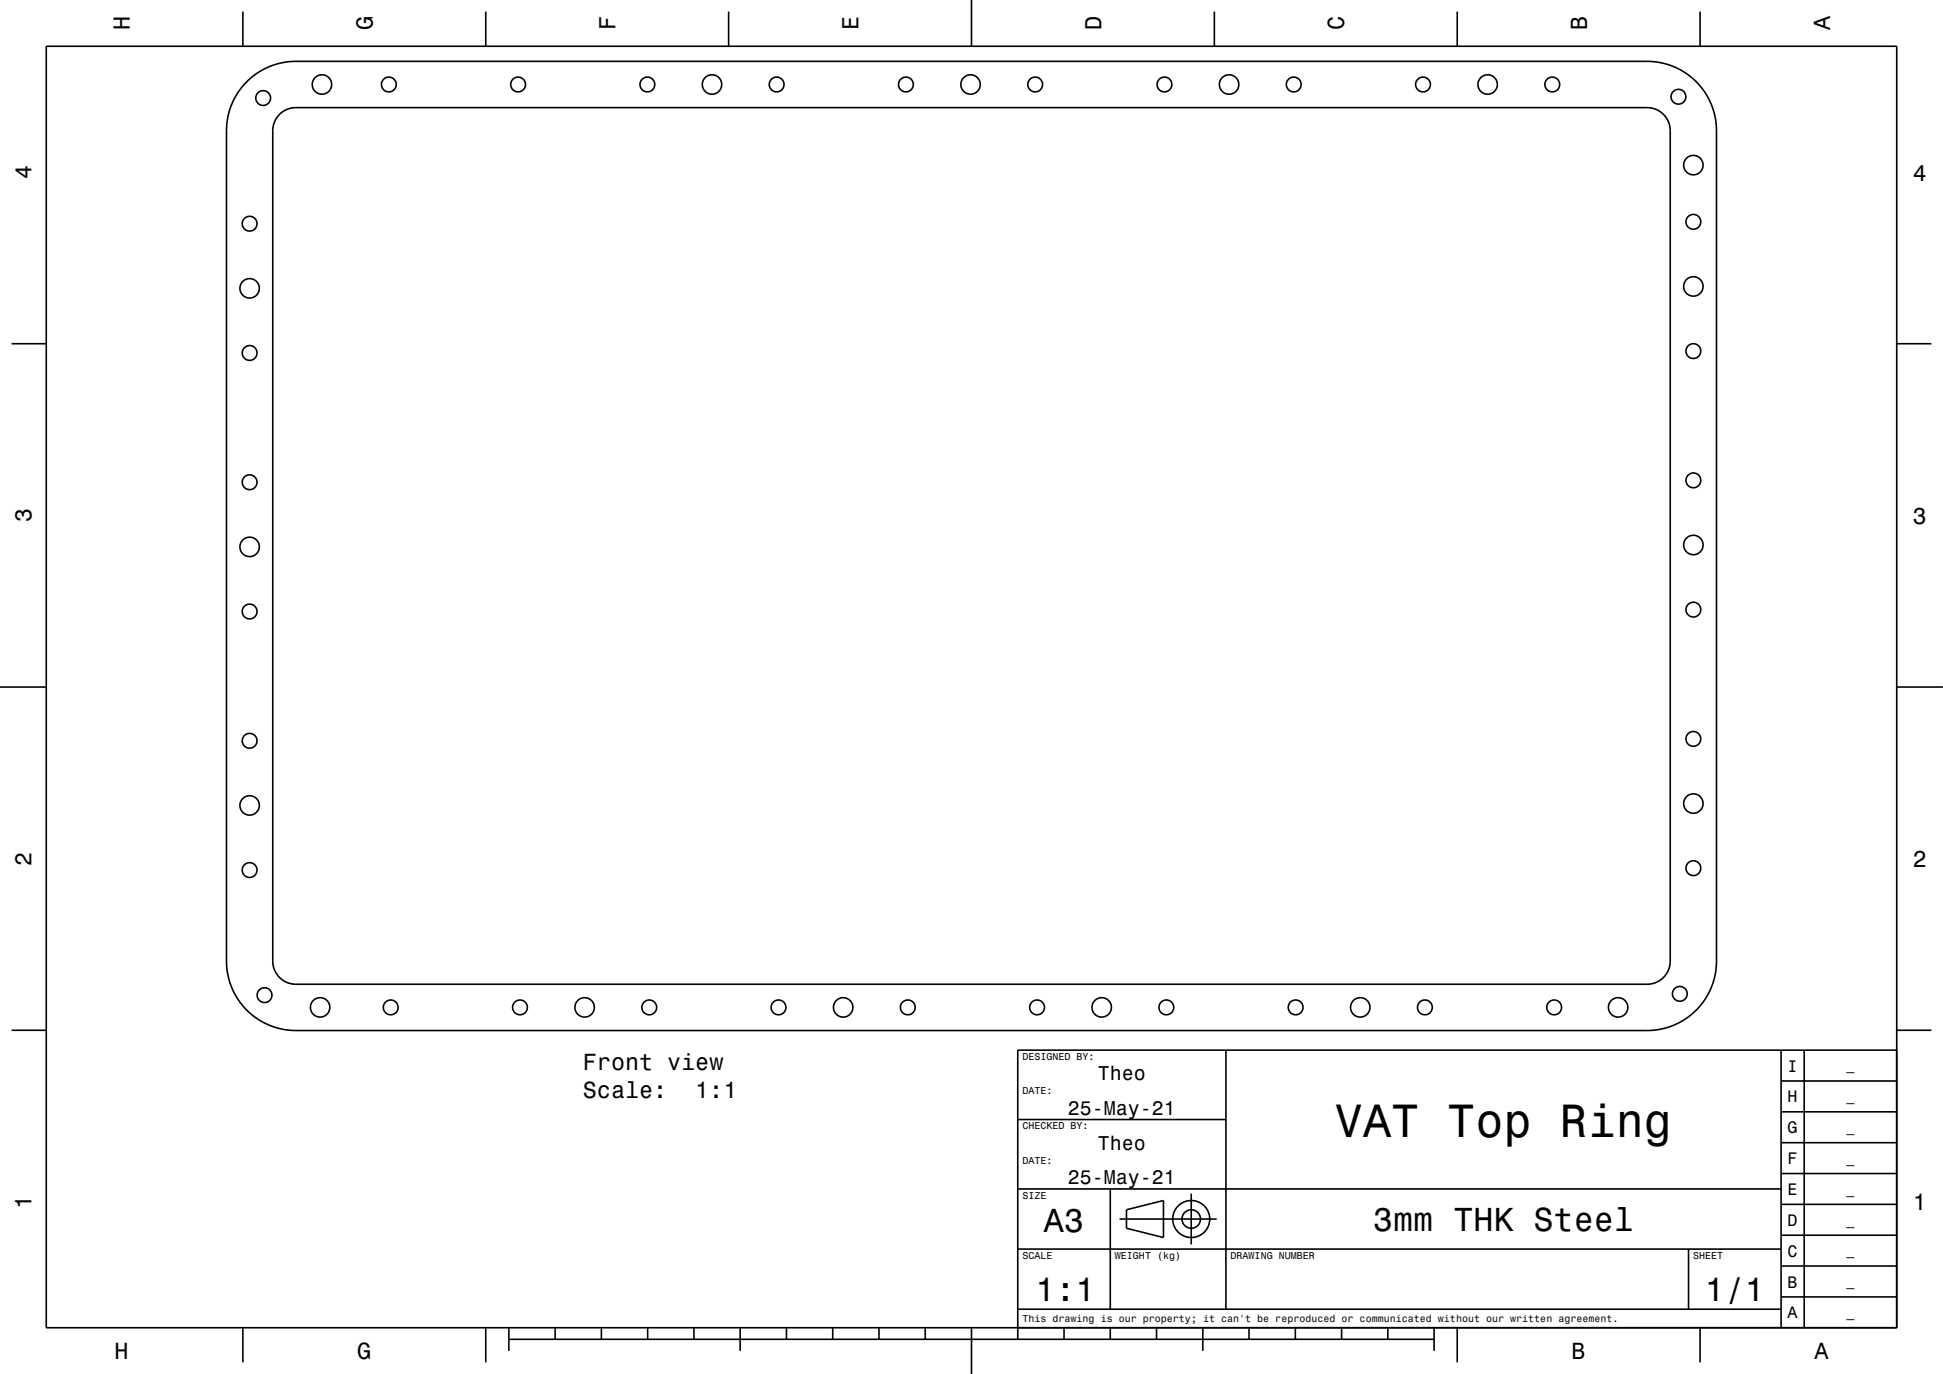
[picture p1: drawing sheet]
<svg xmlns="http://www.w3.org/2000/svg" width="420mm" height="297mm" viewBox="0 0 420 297" stroke-linecap="round" stroke-linejoin="round" font-family="sans-serif">
<g fill="none" stroke="#000" stroke-width=".35">
<path d="M10 10h400v277h-400zM52.5 2.5v7.5M53.4 17.6l2.3-1.9 2.4-1.3 2.9-.8 2.7-.3h292.4l2.2 .1 2 .5 1.9 .7 1.7 .9 2.8 2.2 1.3 1.5 1.1 1.7 .9 1.8 .6 1.9 .4 3.4v179.8l-.1 2-.5 2.4-.7 1.7-1 2-1.1 1.4-1.3 1.4-2.9 2.1-1.7 .9-1.9 .6-3.5 .5h-292.4l-2.2-.2-2.2-.5-1.7-.7-1.9-1-1.5-1.1-1.6-1.5-1.1-1.4-1-1.7-1.3-3.2-.3-2-.1-1.7v-179.8l.3-3 .9-2.6 1.3-2.5zM105 2.5v7.5M157.5 2.5v7.5M210 0v10M262.5 2.5v7.5M315 2.5v7.5M367.5 2.5v7.5M60.4 24.8a5 5 0 0 1 3.6-1.5h292a5 5 0 0 1 5 5v179.5a5 5 0 0 1-5 5h-292a5 5 0 0 1-5-5v-179.5a5 5 0 0 1 1.4-3.5zM2.5 74.3h7.5M410 74.3h7.5"/>
<path d="M0 148.5h10M410 148.5h10M2.5 222.7h7.5M265 227v56M385 233.7h25M385 227v60M390 227v60M410 222.7h7.5M410 227h-190v62.5M220 257h165M220 242h45M240 257v26"/>
<path d="M257.5 258v11M385 253.7h25M385 247h25M385 240.3h25M220 270h165M242 263.5h21M243.5 261.5l8-2v8l-8-2zM365 270v13M385 273.7h25M385 267h25M385 260.3h25M52.5 287v7.5"/>
<path d="M105 287v7.5M110 289.5h200M110 287v5M120 287v2.5M130 287v2.5M140 287v2.5M150 287v2.5M160 287v5M170 287v2.5M180 287v2.5M190 287v2.5M200 287v2.5"/>
<path d="M210 287v10M220 283h165M230 287v2.5M240 287v2.5M250 287v2.5M260 287v5M270 287v2.5M280 287v2.5M290 287v2.5M300 287v2.5M310 287v5M315 287v7.5"/>
<path d="M367.5 287v7.5M385 280.3h25"/>
<circle cx="69.6" cy="18.3" r="2.1"/>
<circle cx="84.1" cy="18.3" r="1.6"/>
<circle cx="112" cy="18.3" r="1.6"/>
<circle cx="139.9" cy="18.3" r="1.6"/>
<circle cx="153.9" cy="18.3" r="2.1"/>
<circle cx="167.9" cy="18.3" r="1.6"/>
<circle cx="195.8" cy="18.3" r="1.6"/>
<circle cx="209.8" cy="18.3" r="2.1"/>
<circle cx="223.8" cy="18.3" r="1.6"/>
<circle cx="251.7" cy="18.3" r="1.6"/>
<circle cx="265.7" cy="18.3" r="2.1"/>
<circle cx="279.7" cy="18.3" r="1.6"/>
<circle cx="307.6" cy="18.3" r="1.6"/>
<circle cx="321.6" cy="18.3" r="2.1"/>
<circle cx="335.5" cy="18.3" r="1.6"/>
<circle cx="56.9" cy="21.2" r="1.6"/>
<circle cx="362.8" cy="20.9" r="1.6"/>
<circle cx="366" cy="35.7" r="2.1"/>
<circle cx="54" cy="48.4" r="1.6"/>
<circle cx="366" cy="47.9" r="1.6"/>
<circle cx="54" cy="76.3" r="1.6"/>
<circle cx="54" cy="62.3" r="2.1"/>
<circle cx="366" cy="61.9" r="2.1"/>
<circle cx="366" cy="75.9" r="1.6"/>
<circle cx="54" cy="104.2" r="1.6"/>
<circle cx="54" cy="118.2" r="2.1"/>
<circle cx="366" cy="117.8" r="2.1"/>
<circle cx="366" cy="103.8" r="1.6"/>
<circle cx="54" cy="132.2" r="1.6"/>
<circle cx="366" cy="131.8" r="1.6"/>
<circle cx="366" cy="159.7" r="1.6"/>
<circle cx="54" cy="160.1" r="1.6"/>
<circle cx="54" cy="174.1" r="2.1"/>
<circle cx="366" cy="173.7" r="2.1"/>
<circle cx="54" cy="188.1" r="1.6"/>
<circle cx="366" cy="187.7" r="1.6"/>
<circle cx="57.2" cy="215.1" r="1.6"/>
<circle cx="69.2" cy="217.8" r="2.1"/>
<circle cx="84.5" cy="217.8" r="1.6"/>
<circle cx="112.4" cy="217.8" r="1.6"/>
<circle cx="126.4" cy="217.8" r="2.1"/>
<circle cx="140.3" cy="217.8" r="1.6"/>
<circle cx="168.3" cy="217.8" r="1.6"/>
<circle cx="182.3" cy="217.8" r="2.1"/>
<circle cx="196.2" cy="217.8" r="1.6"/>
<circle cx="224.2" cy="217.8" r="1.6"/>
<circle cx="238.1" cy="217.8" r="2.1"/>
<circle cx="252.1" cy="217.8" r="1.6"/>
<circle cx="280.1" cy="217.8" r="1.6"/>
<circle cx="294" cy="217.8" r="2.1"/>
<circle cx="308" cy="217.8" r="1.6"/>
<circle cx="335.9" cy="217.8" r="1.6"/>
<circle cx="349.8" cy="217.8" r="2.1"/>
<circle cx="363.1" cy="214.8" r="1.6"/>
<circle cx="257.5" cy="263.5" r="2"/>
<circle cx="257.5" cy="263.5" r="4"/>
</g>
<text font-size="10.1" x="288.6" y="245.7">VAT Top Ring</text>
<g font-size="7.2">
<text x="225.7" y="266.3">A3</text>
<text x="296.8" y="266.1">3mm THK Steel</text>
<text x="223.8" y="281.3">1:1</text>
<text x="368.5" y="281.3">1/1</text>
</g>
<g font-size="5">
<text x="28.1" y="6.5" transform="rotate(-90 28.1 6.5)">H</text>
<text x="80.6" y="6.5" transform="rotate(-90 80.6 6.5)">G</text>
<text x="133.1" y="6.5" transform="rotate(-90 133.1 6.5)">F</text>
<text x="185.6" y="6.5" transform="rotate(-90 185.6 6.5)">E</text>
<text x="238.1" y="6.5" transform="rotate(-90 238.1 6.5)">D</text>
<text x="290.6" y="6.5" transform="rotate(-90 290.6 6.5)">C</text>
<text x="343.1" y="6.5" transform="rotate(-90 343.1 6.5)">B</text>
<text x="395.6" y="6.5" transform="rotate(-90 395.6 6.5)">A</text>
<text x="6.8" y="38.7" transform="rotate(-90 6.8 38.7)">4</text>
<text x="413.5" y="39">4</text>
<text x="6.8" y="112.9" transform="rotate(-90 6.8 112.9)">3</text>
<text x="413.5" y="113.2">3</text>
<text x="6.8" y="187.1" transform="rotate(-90 6.8 187.1)">2</text>
<text x="413.5" y="187.4">2</text>
<text x="126" y="231.3">Front view</text>
<text x="126" y="237.3">Scale:</text>
<text x="150.3" y="237.3">1:1</text>
<text x="6.8" y="261.3" transform="rotate(-90 6.8 261.3)">1</text>
<text x="413.5" y="261.6">1</text>
<text x="24.7" y="293.8">H</text>
<text x="77.2" y="293.8">G</text>
<text x="339.7" y="293.8">B</text>
<text x="392.2" y="293.8">A</text>
</g>
<g font-size="4.3">
<text x="237.3" y="233.5">Theo</text>
<text x="230.8" y="241">25-May-21</text>
<text x="237.3" y="248.5">Theo</text>
<text x="230.8" y="256">25-May-21</text>
</g>
<g font-size="3.6">
<text x="386.4" y="231.6">I</text>
<text x="386.4" y="238.3">H</text>
<text x="386.4" y="245">G</text>
<text x="386.4" y="251.6">F</text>
<text x="386.4" y="258.3">E</text>
<text x="386.4" y="265">D</text>
<text x="386.4" y="271.6">C</text>
<text x="386.4" y="278.3">B</text>
<text x="386.4" y="285">A</text>
</g>
<g font-size="2.9">
<text x="399.1" y="231.4">_</text>
<text x="399.1" y="238">_</text>
<text x="399.1" y="244.7">_</text>
<text x="399.1" y="251.4">_</text>
<text x="399.1" y="258">_</text>
<text x="399.1" y="264.7">_</text>
<text x="399.1" y="271.4">_</text>
<text x="399.1" y="278">_</text>
<text x="399.1" y="284.7">_</text>
</g>
<g font-size="2.2">
<text x="221" y="229.1">DESIGNED BY:</text>
<text x="221" y="236.6">DATE:</text>
<text x="221" y="244.1">CHECKED BY:</text>
<text x="221" y="251.6">DATE:</text>
<text x="221" y="259.1">SIZE</text>
<text x="221" y="272.1">SCALE</text>
<text x="241" y="272.1">WEIGHT (kg)</text>
<text x="266" y="272.1">DRAWING NUMBER</text>
<text x="366" y="272.1">SHEET</text>
<text x="221" y="285.8">This drawing is our property; it can't be reproduced or communicated without our written agreement.</text>
</g>
</svg>
